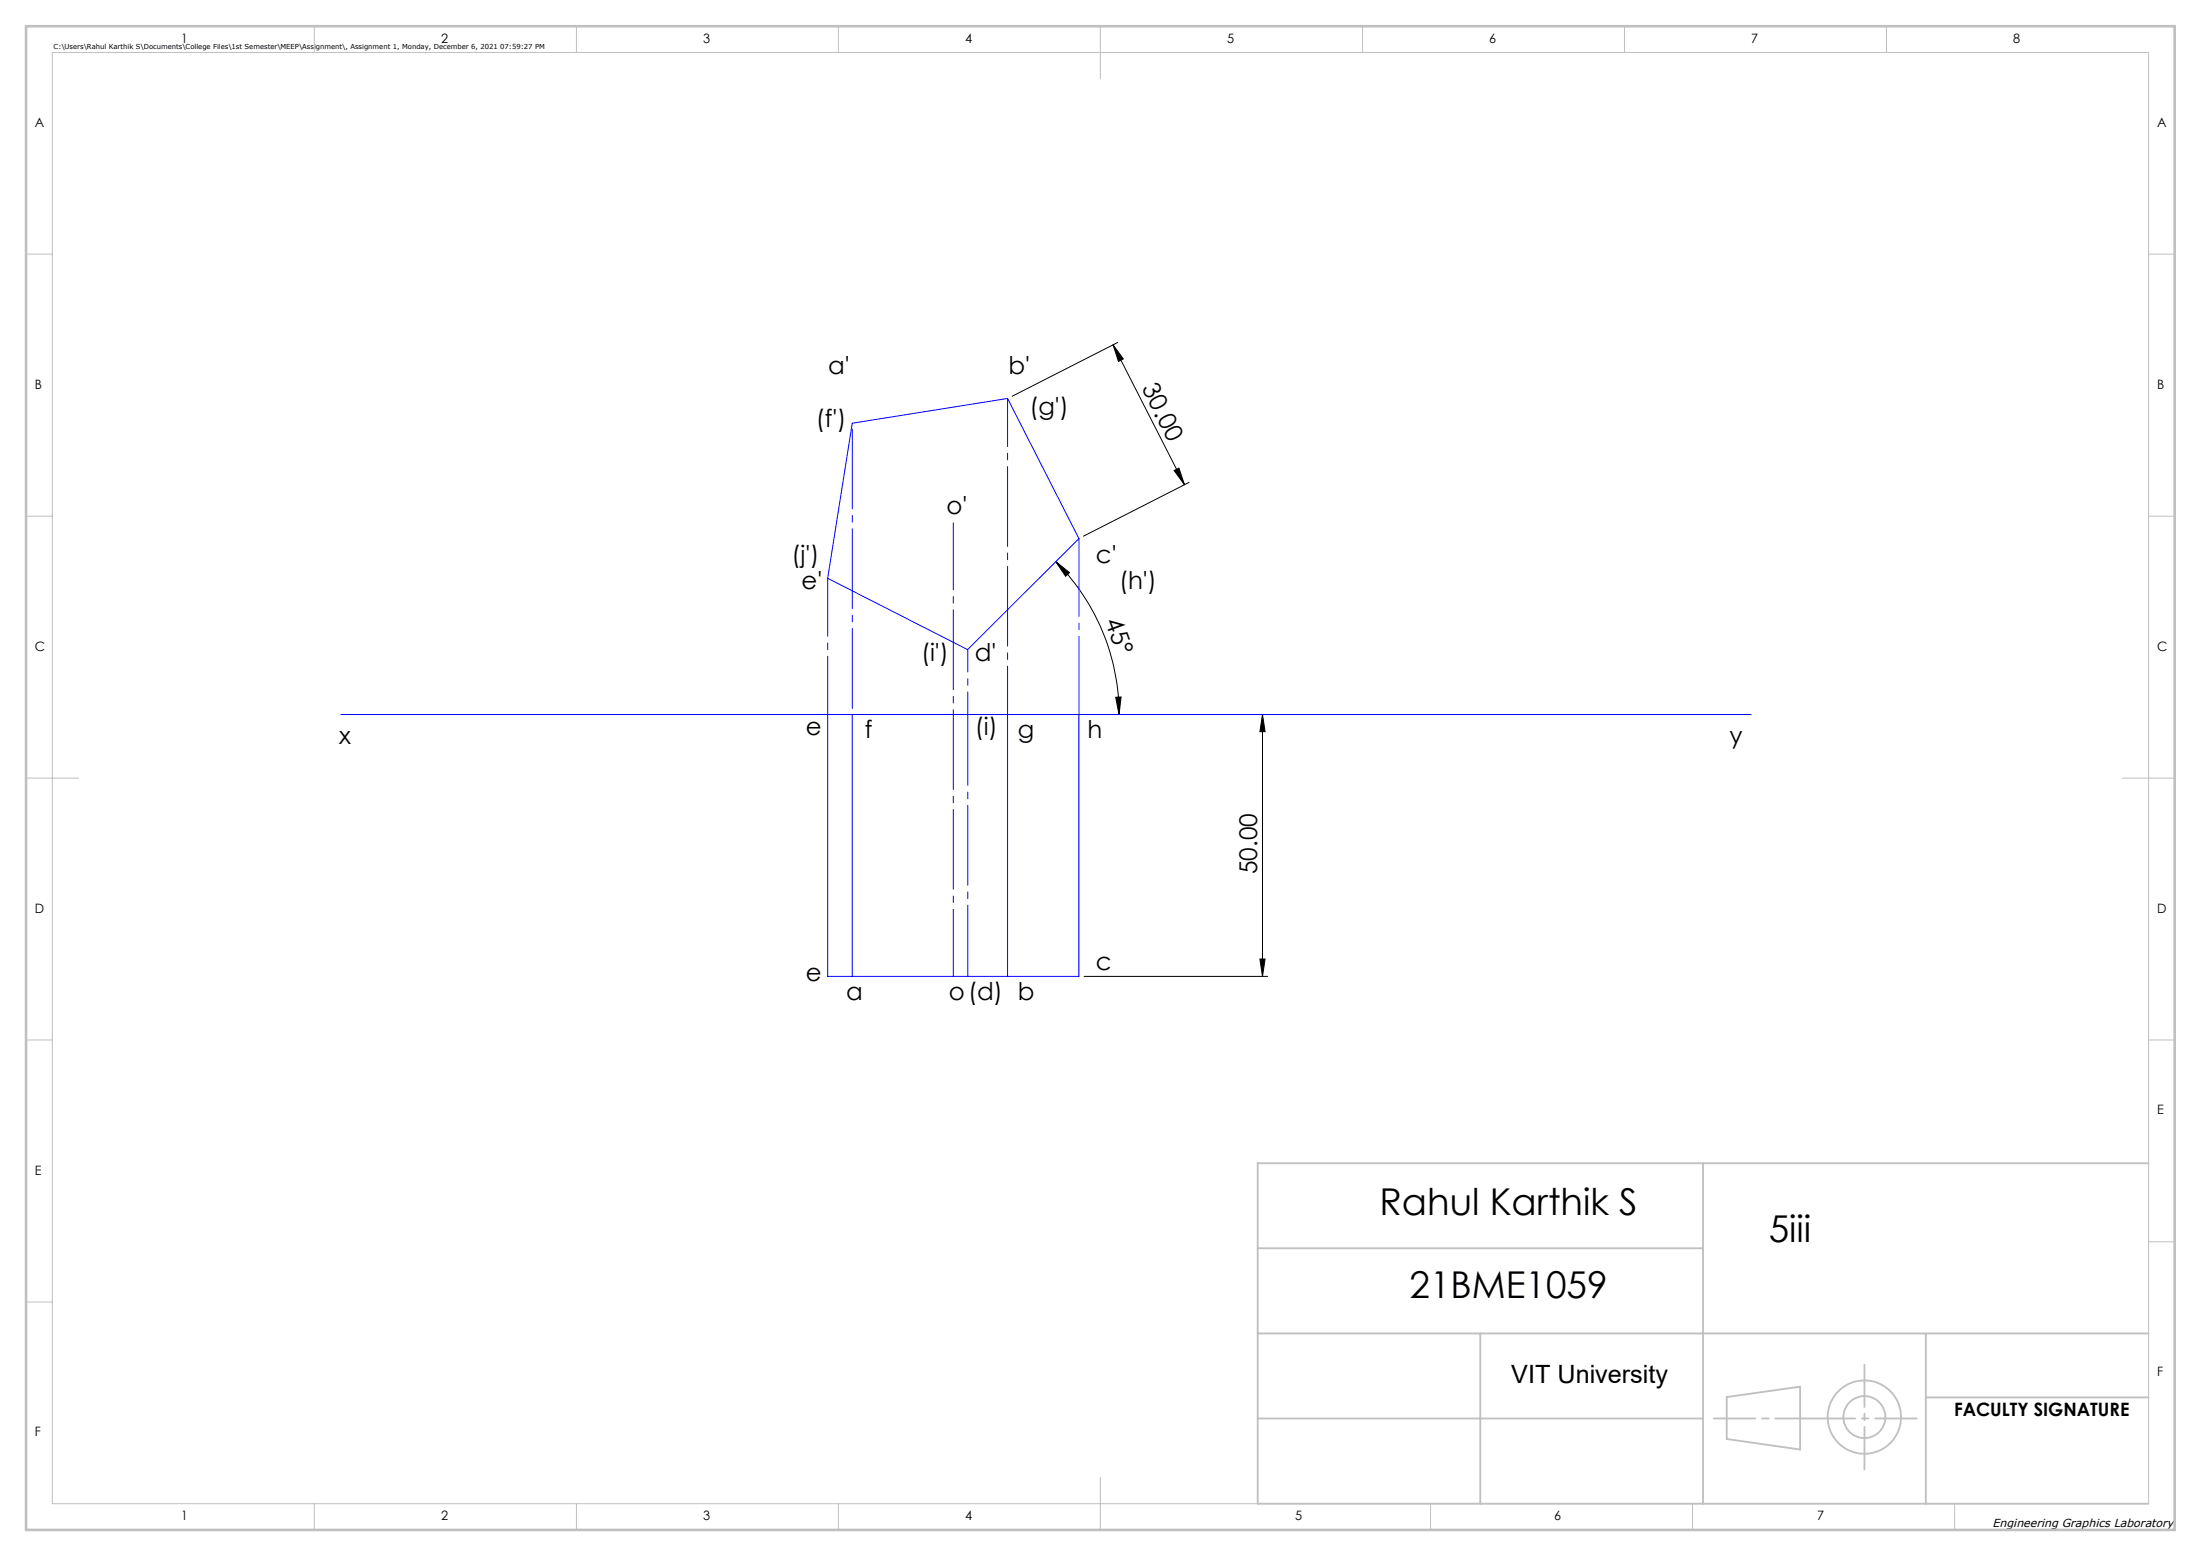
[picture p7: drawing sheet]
<svg xmlns="http://www.w3.org/2000/svg" width="420mm" height="297mm" viewBox="0 0 420 297" stroke-linecap="round" stroke-linejoin="round" font-family="sans-serif">
<g fill="none" stroke="#000" stroke-width=".19">
<path d="M212.4 65.8l13.6 26.7M212.4 65.8l1.9 2.7-.9 .5zM213.3 65.4l-20.2 10.2M224 89.8l1-.4 1 3.1zM226.9 92.1l-20.1 10.2M201.5 107.2l2.6 2.1-.8 .7zM201.5 107.2a41.3 41.3 0 0 1 12 29.2M206.9 136.4h35M212.9 133.1l1-.1-.4 3.4zM240.9 136.4l.5 3.3h-1zM240.9 136.4v50M206.9 186.4h35"/>
<path d="M240.4 183.1h1l-.5 3.3z"/>
</g>
<g fill="none" stroke="#c0c0c0" stroke-width=".35">
<path d="M240 238.3h85M325 222v65M410 222h-170v65h170M240 254.5h170M282.5 254.5v32.5M367.5 254.5v32.5M240 270.8h85M329.5 266.7l14-2v12l-14-2zM367.5 266.7h42.5"/>
<circle cx="355.8" cy="270.5" r="7"/>
<circle cx="355.8" cy="270.5" r="4"/>
</g>
<g fill="none" stroke="#c0c0c0" stroke-width=".19">
<path d="M10 10h400v277h-400zM60 5v5M110 5v5M160 5v5M210 5v10M260 5v5M310 5v5M360 5v5M5 48.5h5M410 48.5h5M5 98.5h5M410 98.5h5"/>
<path d="M5 148.5h10M405 148.5h10M5 198.5h5M410 198.5h5M410 237h5M5 248.5h5M60 287v5M110 287v5M160 287v5M210 282v10M273 287v5M323 287v5"/>
<path d="M373 287v5"/>
</g>
<path d="M327 270.8h38.8" fill="none" stroke="#c0c0c0" stroke-width=".35" stroke-dasharray="15.2 1.3 1.3 1.3" stroke-dashoffset="7.3"/>
<path d="M355.8 260.5v20" fill="none" stroke="#c0c0c0" stroke-width=".35" stroke-dasharray="15.2 1.3 1.3 1.3" stroke-dashoffset="7.1"/>
<path d="M5 5h410v287h-410z" fill="none" stroke="#c0c0c0" stroke-width=".5"/>
<path d="M157.9 136.3v-25.9" fill="none" stroke="#00f" stroke-width=".19" stroke-dasharray="15.2 1.3 1.3 1.3" stroke-dashoffset="4.2"/>
<path d="M205.9 136.3v-33.5" fill="none" stroke="#00f" stroke-width=".19" stroke-dasharray="15.2 1.3 1.3 1.3" stroke-dashoffset=".4"/>
<path d="M162.6 80.7v55.6" fill="none" stroke="#00f" stroke-width=".19" stroke-dasharray="15.2 1.3 1.3 1.3" stroke-dashoffset="-1.1"/>
<path d="M192.3 76.1v60.2" fill="none" stroke="#00f" stroke-width=".19" stroke-dasharray="15.2 1.3 1.3 1.3" stroke-dashoffset="6"/>
<path d="M181.9 186.3v-86.5" fill="none" stroke="#00f" stroke-width=".19" stroke-dasharray="15.2 1.3 1.3 1.3" stroke-dashoffset="2.5"/>
<path d="M184.7 124v12.3" fill="none" stroke="#00f" stroke-width=".19" stroke-dasharray="15.2 1.3 1.3 1.3" stroke-dashoffset="11"/>
<path d="M184.7 136.3v50" fill="none" stroke="#00f" stroke-width=".19" stroke-dasharray="15.2 1.3 1.3 1.3" stroke-dashoffset="1.7"/>
<path d="M162.6 80.8l29.7-4.7 13.6 26.7-21.3 21.2-26.7-13.6zM65.1 136.4h269.1M157.9 136.4v50h48v-50M162.6 136.4v50M192.3 136.4v50" fill="none" stroke="#00f" stroke-width=".19"/>
<g fill="#000">
<path d="M224 89.8l1-.4 1 3.1zM212.4 65.8l1.9 2.7-.9 .5z"/>
<path d="M212.9 133.1l1-.1-.4 3.4zM201.5 107.2l2.6 2.1-.8 .7z"/>
<path d="M240.9 136.4l.5 3.3h-1zM240.4 183.1h1l-.5 3.3z"/>
</g>
<g font-size="7.1">
<text x="263.2" y="231.9">Rahul Karthik S</text>
<text x="337.5" y="237.1">5iii</text>
<text x="269" y="247.8">21BME1059</text>
</g>
<text font-size="4.8" x="288.4" y="264">VIT University</text>
<g font-size="4.7">
<text x="158" y="71.3">a'</text>
<text x="192.4" y="71.3">b'</text>
<text x="217.8" y="74.1" transform="rotate(63 217.8 74.1)">30.00</text>
<text x="155.7" y="81.5">(f')</text>
<text x="196.4" y="79.2">(g')</text>
<text x="180.6" y="98.2">o'</text>
<text x="151.1" y="107.4">(j')</text>
<text x="209.1" y="107.4">c'</text>
<text x="153" y="112.5">e'</text>
<text x="213.5" y="112.5">(h')</text>
<text x="210.8" y="118.6" transform="rotate(70 210.8 118.6)">45°</text>
<text x="175.8" y="126.2">(i')</text>
<text x="186" y="126.2">d'</text>
<text x="64.7" y="142">x</text>
<text x="153.7" y="140.2">e</text>
<text x="165" y="140.8">f</text>
<text x="186" y="140.3">(i)</text>
<text x="194.2" y="140.8">g</text>
<text x="207.5" y="140.8">h</text>
<text x="330" y="142">y</text>
<text x="239.9" y="166.9" transform="rotate(-90 239.9 166.9)">50.00</text>
<text x="209.1" y="185.1">c</text>
<text x="153.7" y="187.3">e</text>
<text x="161.5" y="190.8">a</text>
<text x="181.1" y="190.8">o(d) b</text>
</g>
<text font-size="3.5" x="372.9" y="270.3">FACULTY SIGNATURE</text>
<g font-size="2.5">
<text x="34.6" y="8.2">1</text>
<text x="84.2" y="8.2">2</text>
<text x="134.2" y="8.2">3</text>
<text x="184.2" y="8.2">4</text>
<text x="234.2" y="8.2">5</text>
<text x="284.2" y="8.2">6</text>
<text x="334.2" y="8.2">7</text>
<text x="384.2" y="8.2">8</text>
<text x="6.7" y="24.2">A</text>
<text x="411.7" y="24.2">A</text>
<text x="6.7" y="74.2">B</text>
<text x="411.7" y="74.2">B</text>
<text x="6.7" y="124.2">C</text>
<text x="411.7" y="124.2">C</text>
<text x="6.7" y="174.2">D</text>
<text x="411.7" y="174.2">D</text>
<text x="411.7" y="212.7">E</text>
<text x="6.7" y="224.2">E</text>
<text x="411.7" y="262.7">F</text>
<text x="6.7" y="274.2">F</text>
<text x="34.6" y="290.2">1</text>
<text x="84.2" y="290.2">2</text>
<text x="134.2" y="290.2">3</text>
<text x="184.2" y="290.2">4</text>
<text x="247.2" y="290.2">5</text>
<text x="296.5" y="290.2">6</text>
<text x="346.8" y="290.2">7</text>
</g>
<text font-size="2.2" x="380.2" y="291.4">Engineering Graphics Laboratory</text>
<text font-size="1.3" x="10.2" y="9.3">C:\Users\Rahul Karthik S\Documents\College Files\1st Semester\MEEP\Assignment\, Assignment 1, Monday, December 6, 2021 07:59:27 PM</text>
</svg>
